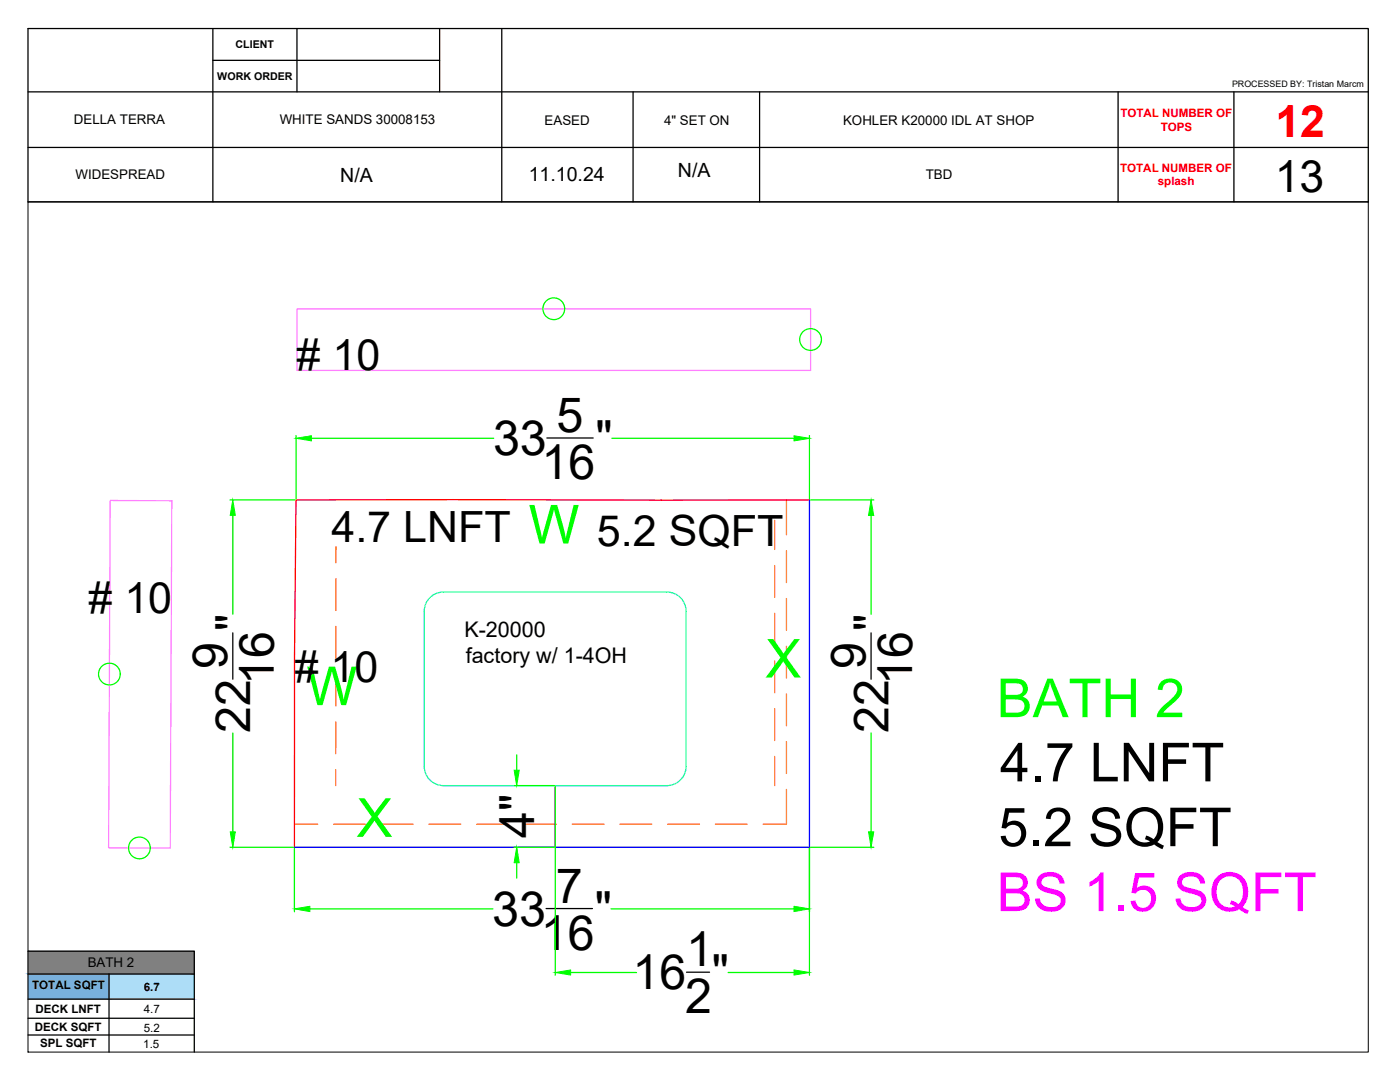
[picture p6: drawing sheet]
<svg xmlns="http://www.w3.org/2000/svg" width="279mm" height="216mm" viewBox="0 0 279 216" stroke-linecap="round" stroke-linejoin="round" font-family="sans-serif">
<!-- layer: RED_WALL -->
<path d="M161.5 99.8h-102.4l-.3 30.8v38.5M110.8 156.8v12.3" fill="none" stroke="#f00" stroke-width=".25"/>
<!-- layer: ORANGE_CABS -->
<g fill="none" stroke="#ff7f00" stroke-width=".25">
<path d="M157 99.8v6.9M67 115.5v6.3M67.1 109.1l-.1 3.2M154.6 103.8v5.8M154.6 112.8v6.4M157 109.9v6.3M157 119.4v6.4M67 134.5v6.4M67 125v6.3M154.6 122.4v6.3M154.6 131.9v6.3M157 128.9v6.4"/>
<path d="M157 138.5v6.3M67 153.6v3.2M67 144v6.4M154.6 141.4v6.4M154.6 150.9v5.9M157 157.5v7h-4.7M157 148v6.3M58.8 164.5h4.6M66.6 164.5h6.3M76.1 164.5h6.3M85.6 164.5h6.4M95.1 164.5h6.4"/>
<path d="M104.7 164.5h6.3M114.2 164.5h6.3M123.7 164.5h6.4M133.2 164.5h6.4M142.8 164.5h6.3"/>
</g>
<!-- layer: BLUE_BLUE -->
<path d="M161.5 99.8v69.3h-102.7" fill="none" stroke="#00f" stroke-width=".25"/>
<!-- layer: BACK_SPLASH -->
<path d="M59.3 61.6h102.5v12.3h-102.5zM22 99.9h12.3l-.3 69.3h-12.3z" fill="none" stroke="#ff7fff" stroke-width=".25"/>
<!-- layer: _CURVE -->
<path d="M133.1 118.1a3.8 3.8 0 0 1 3.8 3.9v30.9a3.8 3.8 0 0 1-3.8 3.9M133.1 118.2l-44.6-.1a3.8 3.8 0 0 0-3.8 3.9v30.9a3.8 3.8 0 0 0 3.8 3.9h44.6" fill="none" stroke="#0ff" stroke-width=".25"/>
<!-- layer: 0 -->
<g fill="none" stroke="#0f0" stroke-width=".25">
<path d="M45.9 99.8h13M59.1 86.9v12.7M62.1 87.5h36.4M122.1 87.5h36.4M161.5 86.9v12.7M161.8 99.8h12.6M46.5 102.8v19.8M173.8 102.8v19.8M46.5 146.3v19.7M102.6 156.8h8M103.1 150.6v3.1M110.8 157v37.6"/>
<path d="M173.8 146.3v19.7M45.9 169.1h12.7M58.8 169.2v12.7M102.6 169.1h8M103.1 172.1v3.1M161.5 169.2v25.4M161.8 169.1h12.6M61.8 181.4h36.6M113.9 194.1h13.1M121.9 181.4h36.6M145.3 194.1h13.2"/>
<circle cx="110.5" cy="61.6" r="2.17"/>
<circle cx="161.8" cy="67.7" r="2.17"/>
<circle cx="21.8" cy="134.5" r="2.17"/>
<circle cx="27.8" cy="169.2" r="2.17"/>
</g>
<g fill="#0f0" stroke="#0f0" stroke-width=".2">
<path d="M59.1 87.5l3-.5v1z"/>
<path d="M158.5 87l3 .5-3 .5z"/>
<path d="M173.8 99.8l.6 3h-1.1z"/>
<path d="M173.3 166h1.1l-.6 3.1z"/>
<path d="M158.5 180.8l3 .6-3 .5z"/>
<path d="M58.8 181.4l3-.6v1.1z"/>
<path d="M46 166h1l-.5 3.1z"/>
<path d="M46.5 99.8l.5 3h-1z"/>
<path d="M110.8 194.1l3.1-.6v1.1z"/>
<path d="M158.5 193.5l3 .6-3 .5z"/>
<path d="M102.6 153.7h1l-.5 3.1z"/>
<path d="M103.1 169.1l.5 3h-1z"/>
</g>
<g fill="none" stroke="#000" stroke-width=".25">
<path d="M5.6 5.7h267.5v34.6h-267.5zM5.6 18.3h267.5M42.5 5.7v34.6M42.5 12h45.2M59.3 5.7v12.6M87.7 5.7v12.6M100.1 5.7v34.6M126.3 18.3v22M151.6 18.3v22M223.1 18.3v22M246.3 18.3v22M5.6 29.4h267.5"/>
<path d="M109.1 87.4h9.3M46.5 126.3v9.2M173.8 126.3v9.2M5.6 189.8h33.2v20.1M5.6 194.4h33.2M5.6 199.4h33.2M21.8 194.4v15.5M109 181.3h9.2M137 194h4.6M5.6 203.2h33.2M5.6 206.5h33.2"/>
</g>
<path d="M21.8 194.4l17 5v-5zM21.8 194.4l17 5h-17z" fill="#adddf7" stroke="#adddf7" stroke-width=".2"/>
<path d="M5.6 194.4l16.2 5v-5zM5.6 194.4l16.2 5h-16.2z" fill="#7aafdf" stroke="#7aafdf" stroke-width=".2"/>
<path d="M5.6 189.8l33.2 4.6v-4.6zM5.6 189.8l33.2 4.6h-33.2z" fill="#808080" stroke="#808080" stroke-width=".2"/>
<path d="M5.6 40.3h267.5v169.6h-267.5z" fill="none" stroke="#000" stroke-width=".2"/>
<g font-size="10.7" fill="#0f0">
<text x="105.5" y="108.4">W</text>
<text x="152.7" y="135.2">X</text>
<text x="61.2" y="140.7">W</text>
<text x="198.9" y="143.1">BATH 2</text>
<text x="71.2" y="167">X</text>
</g>
<g font-size="10.7">
<text x="199.6" y="155.9">4.7 LNFT</text>
<text x="199.3" y="168.8">5.2 SQFT</text>
</g>
<text font-size="10.7" fill="#f0f" x="198.9" y="181.8">BS 1.5 SQFT</text>
<g font-size="9.7">
<text x="111.1" y="86.3">5</text>
<text x="98.4" y="90.9">33</text>
<text x="108.1" y="95.6">16</text>
<text x="118.9" y="90.9">&quot;</text>
<text x="49.9" y="125.8" transform="rotate(-90 49.9 125.8)">&quot;</text>
<text x="177.3" y="125.8" transform="rotate(-90 177.3 125.8)">&quot;</text>
<text x="45.3" y="133.6" transform="rotate(-90 45.3 133.6)">9</text>
<text x="54.7" y="136.6" transform="rotate(-90 54.7 136.6)">16</text>
<text x="172.7" y="133.6" transform="rotate(-90 172.7 133.6)">9</text>
<text x="182.1" y="136.6" transform="rotate(-90 182.1 136.6)">16</text>
<text x="49.9" y="146.3" transform="rotate(-90 49.9 146.3)">22</text>
<text x="177.3" y="146.3" transform="rotate(-90 177.3 146.3)">22</text>
<text x="106.6" y="167.2" transform="rotate(-90 106.6 167.2)">4&quot;</text>
<text x="98.2" y="184.8">33</text>
<text x="110.9" y="180.1">7</text>
<text x="118.7" y="184.8">&quot;</text>
<text x="107.9" y="189.5">16</text>
<text x="126.3" y="197.4">16 &quot;</text>
<text x="137" y="192.8">1</text>
<text x="136.7" y="202.1">2</text>
</g>
<text font-size="8.9" fill="#f00" x="254.6" y="27.3">12</text>
<text font-size="8.9" x="254.4" y="38.3">13</text>
<g font-size="8.6">
<text x="59.2" y="73.8"># 10</text>
<text x="66.1" y="108.1">4.7 LNFT</text>
<text x="119.1" y="108.9">5.2 SQFT</text>
<text x="17.7" y="122.3"># 10</text>
<text x="58.8" y="136"># 10</text>
</g>
<g font-size="4.3">
<text x="92.7" y="127.1">K-20000</text>
<text x="92.9" y="132.2">factory w/ 1-4OH</text>
</g>
<g font-size="3.9">
<text x="135.3" y="35.2">N/A</text>
<text x="67.9" y="36.2">N/A</text>
<text x="105.5" y="36.2">11.10.24</text>
</g>
<g font-size="2.7">
<text x="14.8" y="24.8">DELLA TERRA</text>
<text x="55.8" y="24.7">WHITE SANDS 30008153</text>
<text x="108.7" y="24.9">EASED</text>
<text x="132.5" y="25">4&quot; SET ON</text>
<text x="168.3" y="25">KOHLER K20000 IDL AT SHOP</text>
<text x="15.1" y="35.7">WIDESPREAD</text>
<text x="184.7" y="35.7">TBD</text>
<text x="17.5" y="193">BATH 2</text>
</g>
<g font-size="2.3" fill="#f00">
<text x="223.6" y="23.3">TOTAL NUMBER OF</text>
<text x="231.6" y="26.1">TOPS</text>
<text x="223.6" y="34.2">TOTAL NUMBER OF</text>
<text x="231.1" y="37">splash</text>
</g>
<g font-size="2.3">
<text x="6.4" y="197.4">TOTAL SQFT</text>
<text x="28.7" y="197.7">6.7</text>
<text x="7.1" y="202.1">DECK LNFT</text>
<text x="28.7" y="202.1">4.7</text>
<text x="6.9" y="205.8">DECK SQFT</text>
<text x="8" y="208.9">SPL SQFT</text>
<text x="28.6" y="209">1.5</text>
<text x="28.7" y="205.8">5.2</text>
</g>
<g font-size="2.1">
<text x="47" y="9.7">CLIENT</text>
<text x="43.4" y="16">WORK ORDER</text>
</g>
<text font-size="1.8" x="245.9" y="17.4">PROCESSED BY: Tristan Marcm</text>
</svg>
